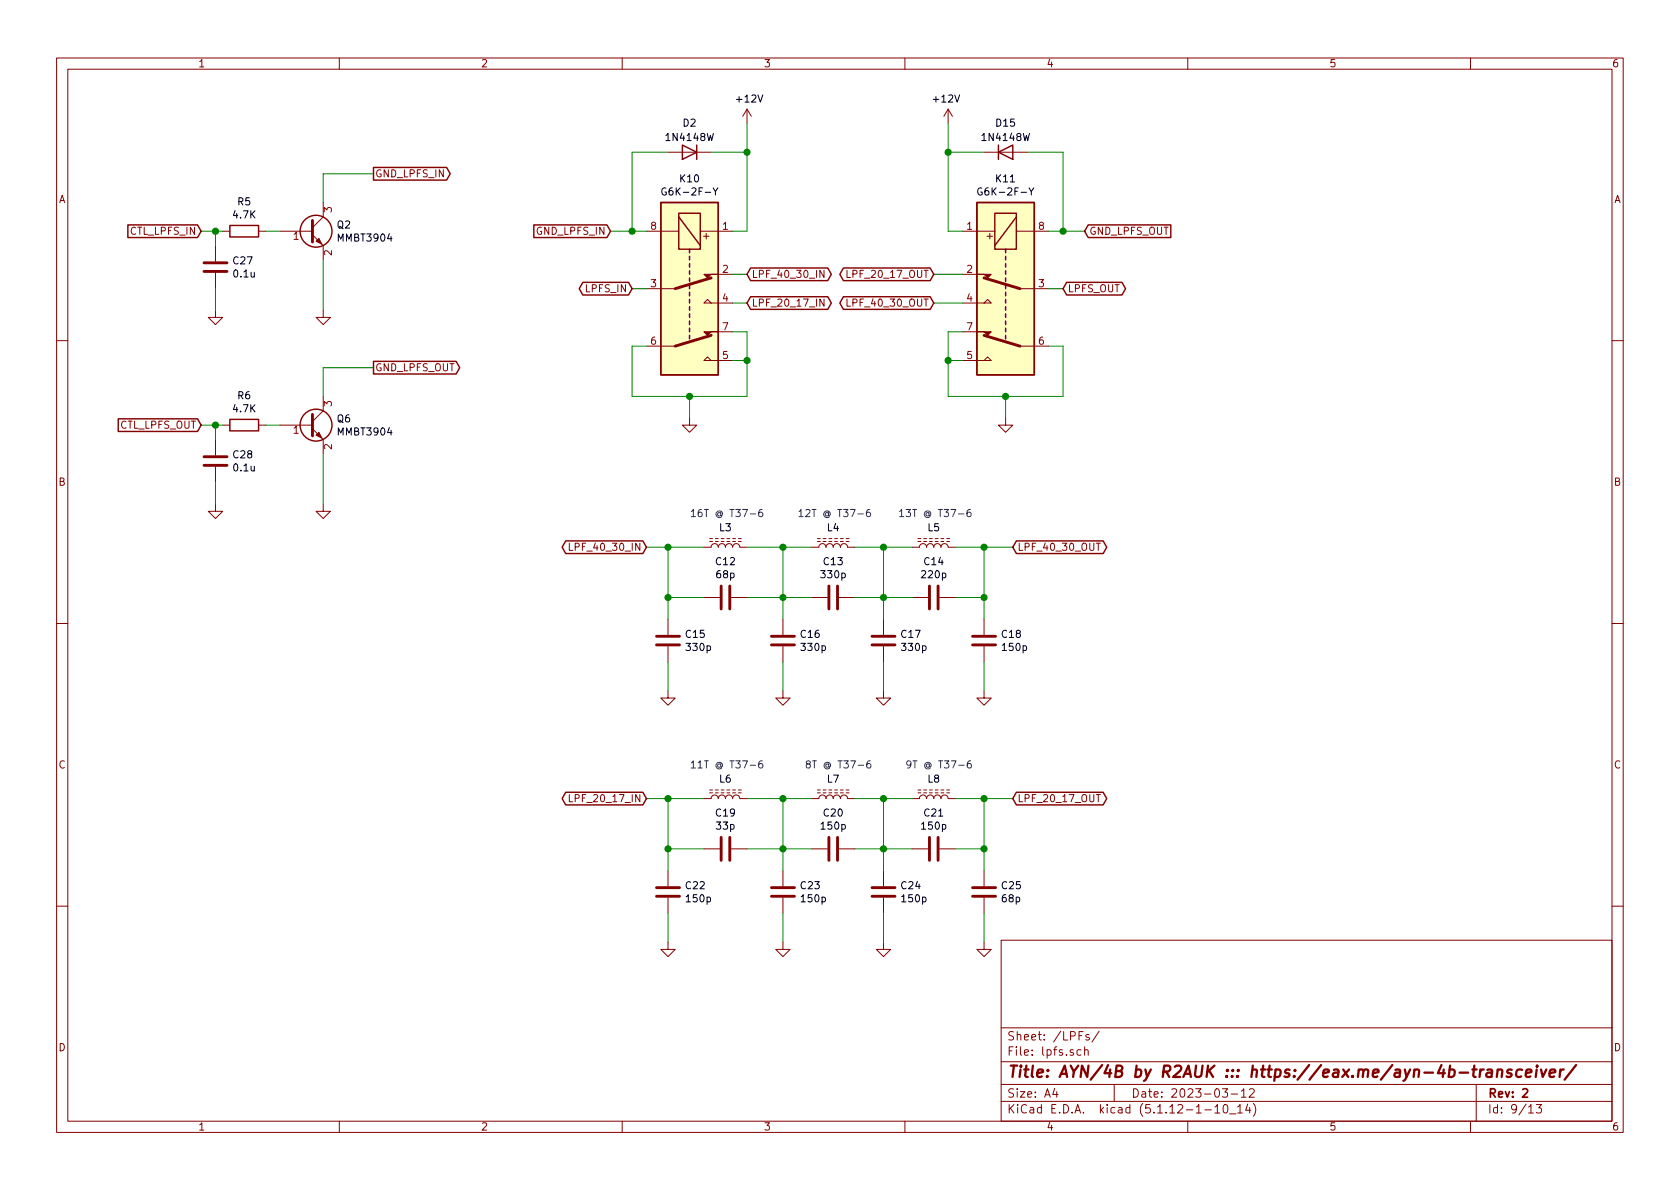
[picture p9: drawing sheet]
EESchema Schematic File Version 4
EELAYER 30 0
EELAYER END
$Descr A4 11693 8268
encoding utf-8
Sheet 9 13
Title "AYN/4B by R2AUK ::: https://eax.me/ayn-4b-transceiver/"
Date "2023-03-12"
Rev "2"
Comp ""
Comment1 ""
Comment2 ""
Comment3 ""
Comment4 ""
$EndDescr
$Comp
L Relay:G6K-2 K?
U 1 1
P 4800 2000
AR Path="/63DE1E24" Ref="K?"  Part="1" 
AR Path="/63DD0977/63DE1E24" Ref="K10"  Part="1" 
F 0 "K10" V 4033 2000 50  0000 C CNN
F 1 "G6K-2F-Y" V 4124 2000 50  0000 C CNN
F 2 "Relay_SMD:Relay_DPDT_Omron_G6K-2F-Y" H 4800 2000 50  0001 L CNN
F 3 "http://omronfs.omron.com/en_US/ecb/products/pdf/en-g6k.pdf" H 4800 2000 50  0001 C CNN
	1    4800 2000
	0    1    1    0   
$EndComp
$Comp
L power:GND #PWR?
U 1 1
P 4800 2900
AR Path="/63DE1E2A" Ref="#PWR?"  Part="1" 
AR Path="/63DD0977/63DE1E2A" Ref="#PWR0166"  Part="1" 
F 0 "#PWR0166" H 4800 2650 50  0001 C CNN
F 1 "GND" H 4805 2727 50  0001 C CNN
F 2 "" H 4800 2900 50  0001 C CNN
F 3 "" H 4800 2900 50  0001 C CNN
	1    4800 2900
	1    0    0    -1  
$EndComp
Wire Wire Line
	4800 2900 4800 2750
Wire Wire Line
	4800 2750 5200 2750
Wire Wire Line
	5200 2750 5200 2500
Wire Wire Line
	5200 2500 5100 2500
Wire Wire Line
	5200 2500 5200 2300
Wire Wire Line
	5200 2300 5100 2300
Connection ~ 5200 2500
Wire Wire Line
	4800 2750 4400 2750
Wire Wire Line
	4400 2750 4400 2400
Wire Wire Line
	4400 2400 4500 2400
Connection ~ 4800 2750
$Comp
L power:+12V #PWR?
U 1 1
P 5200 850
AR Path="/63DE1E3B" Ref="#PWR?"  Part="1" 
AR Path="/63DD0977/63DE1E3B" Ref="#PWR0167"  Part="1" 
F 0 "#PWR0167" H 5200 700 50  0001 C CNN
F 1 "+12V" H 5215 1023 50  0000 C CNN
F 2 "" H 5200 850 50  0001 C CNN
F 3 "" H 5200 850 50  0001 C CNN
	1    5200 850 
	1    0    0    -1  
$EndComp
$Comp
L Diode:1N4148W D?
U 1 1
P 4800 1050
AR Path="/63A3545E/63DE1E41" Ref="D?"  Part="1" 
AR Path="/63DE1E41" Ref="D?"  Part="1" 
AR Path="/63DD0977/63DE1E41" Ref="D2"  Part="1" 
F 0 "D2" H 4800 850 50  0000 C CNN
F 1 "1N4148W" H 4800 950 50  0000 C CNN
F 2 "Diode_SMD:D_SOD-123" H 4800 875 50  0001 C CNN
F 3 "https://www.vishay.com/docs/85748/1n4148w.pdf" H 4800 1050 50  0001 C CNN
	1    4800 1050
	-1   0    0    1   
$EndComp
Wire Wire Line
	5200 850  5200 1050
Wire Wire Line
	4500 1600 4400 1600
Wire Wire Line
	4400 1600 4400 1050
Wire Wire Line
	4400 1050 4650 1050
Wire Wire Line
	5200 1600 5100 1600
Wire Wire Line
	4950 1050 5200 1050
Connection ~ 5200 1050
Wire Wire Line
	5200 1050 5200 1600
$Comp
L Transistor_BJT:MMBT3904 Q?
U 1 1
P 2150 1600
AR Path="/63701EE5/63DE1E51" Ref="Q?"  Part="1" 
AR Path="/63DE1E51" Ref="Q?"  Part="1" 
AR Path="/63DD0977/63DE1E51" Ref="Q2"  Part="1" 
F 0 "Q2" H 2341 1646 50  0000 L CNN
F 1 "MMBT3904" H 2341 1555 50  0000 L CNN
F 2 "Package_TO_SOT_SMD:SOT-23" H 2350 1525 50  0001 L CIN
F 3 "https://www.fairchildsemi.com/datasheets/2N/2N3904.pdf" H 2150 1600 50  0001 L CNN
	1    2150 1600
	1    0    0    -1  
$EndComp
$Comp
L power:GND #PWR?
U 1 1
P 2250 2150
AR Path="/63DE1E57" Ref="#PWR?"  Part="1" 
AR Path="/63DD0977/63DE1E57" Ref="#PWR0168"  Part="1" 
F 0 "#PWR0168" H 2250 1900 50  0001 C CNN
F 1 "GND" H 2255 1977 50  0001 C CNN
F 2 "" H 2250 2150 50  0001 C CNN
F 3 "" H 2250 2150 50  0001 C CNN
	1    2250 2150
	1    0    0    -1  
$EndComp
Text GLabel 1400 1600 0    50   Input ~ 0
CTL_LPFS_IN
$Comp
L Device:R R?
U 1 1
P 1700 1600
AR Path="/63DE1E60" Ref="R?"  Part="1" 
AR Path="/63DD0977/63DE1E60" Ref="R5"  Part="1" 
F 0 "R5" V 1493 1600 50  0000 C CNN
F 1 "4.7K" V 1584 1600 50  0000 C CNN
F 2 "Resistor_SMD:R_0805_2012Metric_Pad1.15x1.40mm_HandSolder" V 1630 1600 50  0001 C CNN
F 3 "~" H 1700 1600 50  0001 C CNN
	1    1700 1600
	0    1    1    0   
$EndComp
Wire Wire Line
	1850 1600 1950 1600
Text GLabel 4400 2000 0    50   BiDi ~ 0
LPFS_IN
Wire Wire Line
	4400 2000 4500 2000
$Comp
L Relay:G6K-2 K?
U 1 1
P 7000 2000
AR Path="/63DE2E25" Ref="K?"  Part="1" 
AR Path="/63DD0977/63DE2E25" Ref="K11"  Part="1" 
F 0 "K11" V 6233 2000 50  0000 C CNN
F 1 "G6K-2F-Y" V 6324 2000 50  0000 C CNN
F 2 "Relay_SMD:Relay_DPDT_Omron_G6K-2F-Y" H 7000 2000 50  0001 L CNN
F 3 "http://omronfs.omron.com/en_US/ecb/products/pdf/en-g6k.pdf" H 7000 2000 50  0001 C CNN
	1    7000 2000
	0    -1   1    0   
$EndComp
$Comp
L power:GND #PWR?
U 1 1
P 7000 2900
AR Path="/63DE2E2F" Ref="#PWR?"  Part="1" 
AR Path="/63DD0977/63DE2E2F" Ref="#PWR0169"  Part="1" 
F 0 "#PWR0169" H 7000 2650 50  0001 C CNN
F 1 "GND" H 7005 2727 50  0001 C CNN
F 2 "" H 7000 2900 50  0001 C CNN
F 3 "" H 7000 2900 50  0001 C CNN
	1    7000 2900
	-1   0    0    -1  
$EndComp
Wire Wire Line
	7000 2900 7000 2750
Wire Wire Line
	7000 2750 6600 2750
Wire Wire Line
	6600 2750 6600 2500
Wire Wire Line
	6600 2500 6700 2500
Wire Wire Line
	6600 2500 6600 2300
Wire Wire Line
	6600 2300 6700 2300
Connection ~ 6600 2500
Wire Wire Line
	7000 2750 7400 2750
Wire Wire Line
	7400 2750 7400 2400
Wire Wire Line
	7400 2400 7300 2400
Connection ~ 7000 2750
$Comp
L power:+12V #PWR?
U 1 1
P 6600 850
AR Path="/63DE2E44" Ref="#PWR?"  Part="1" 
AR Path="/63DD0977/63DE2E44" Ref="#PWR0170"  Part="1" 
F 0 "#PWR0170" H 6600 700 50  0001 C CNN
F 1 "+12V" H 6615 1023 50  0000 C CNN
F 2 "" H 6600 850 50  0001 C CNN
F 3 "" H 6600 850 50  0001 C CNN
	1    6600 850 
	-1   0    0    -1  
$EndComp
$Comp
L Diode:1N4148W D?
U 1 1
P 7000 1050
AR Path="/63A3545E/63DE2E4E" Ref="D?"  Part="1" 
AR Path="/63DE2E4E" Ref="D?"  Part="1" 
AR Path="/63DD0977/63DE2E4E" Ref="D15"  Part="1" 
F 0 "D15" H 7000 850 50  0000 C CNN
F 1 "1N4148W" H 7000 950 50  0000 C CNN
F 2 "Diode_SMD:D_SOD-123" H 7000 875 50  0001 C CNN
F 3 "https://www.vishay.com/docs/85748/1n4148w.pdf" H 7000 1050 50  0001 C CNN
	1    7000 1050
	1    0    0    1   
$EndComp
Wire Wire Line
	6600 850  6600 1050
Wire Wire Line
	7300 1600 7400 1600
Wire Wire Line
	7400 1600 7400 1050
Wire Wire Line
	7400 1050 7150 1050
Wire Wire Line
	6600 1600 6700 1600
Wire Wire Line
	6850 1050 6600 1050
Connection ~ 6600 1050
Wire Wire Line
	6600 1050 6600 1600
Text GLabel 7400 2000 2    50   BiDi ~ 0
LPFS_OUT
Wire Wire Line
	7400 2000 7300 2000
Text GLabel 2600 1200 2    50   Output ~ 0
GND_LPFS_IN
Wire Wire Line
	2600 1200 2250 1200
Wire Wire Line
	2250 1200 2250 1400
Text GLabel 4250 1600 0    50   Input ~ 0
GND_LPFS_IN
Text GLabel 7550 1600 2    50   Input ~ 0
GND_LPFS_OUT
Wire Wire Line
	7550 1600 7400 1600
Connection ~ 7400 1600
Wire Wire Line
	4250 1600 4400 1600
Connection ~ 4400 1600
Text GLabel 5200 1900 2    50   BiDi ~ 0
LPF_40_30_IN
Text GLabel 6500 2100 0    50   BiDi ~ 0
LPF_40_30_OUT
$Comp
L Transistor_BJT:MMBT3904 Q?
U 1 1
P 2150 2950
AR Path="/63701EE5/63DF0525" Ref="Q?"  Part="1" 
AR Path="/63DF0525" Ref="Q?"  Part="1" 
AR Path="/63DD0977/63DF0525" Ref="Q6"  Part="1" 
F 0 "Q6" H 2341 2996 50  0000 L CNN
F 1 "MMBT3904" H 2341 2905 50  0000 L CNN
F 2 "Package_TO_SOT_SMD:SOT-23" H 2350 2875 50  0001 L CIN
F 3 "https://www.fairchildsemi.com/datasheets/2N/2N3904.pdf" H 2150 2950 50  0001 L CNN
	1    2150 2950
	1    0    0    -1  
$EndComp
$Comp
L power:GND #PWR?
U 1 1
P 2250 3500
AR Path="/63DF052F" Ref="#PWR?"  Part="1" 
AR Path="/63DD0977/63DF052F" Ref="#PWR0171"  Part="1" 
F 0 "#PWR0171" H 2250 3250 50  0001 C CNN
F 1 "GND" H 2255 3327 50  0001 C CNN
F 2 "" H 2250 3500 50  0001 C CNN
F 3 "" H 2250 3500 50  0001 C CNN
	1    2250 3500
	1    0    0    -1  
$EndComp
Text GLabel 1400 2950 0    50   Input ~ 0
CTL_LPFS_OUT
$Comp
L Device:R R?
U 1 1
P 1700 2950
AR Path="/63DF053B" Ref="R?"  Part="1" 
AR Path="/63DD0977/63DF053B" Ref="R6"  Part="1" 
F 0 "R6" V 1493 2950 50  0000 C CNN
F 1 "4.7K" V 1584 2950 50  0000 C CNN
F 2 "Resistor_SMD:R_0805_2012Metric_Pad1.15x1.40mm_HandSolder" V 1630 2950 50  0001 C CNN
F 3 "~" H 1700 2950 50  0001 C CNN
	1    1700 2950
	0    1    1    0   
$EndComp
Wire Wire Line
	1400 2950 1500 2950
Wire Wire Line
	1850 2950 1950 2950
Text GLabel 2600 2550 2    50   Output ~ 0
GND_LPFS_OUT
Wire Wire Line
	2600 2550 2250 2550
Wire Wire Line
	2250 2550 2250 2750
Text GLabel 5200 2100 2    50   BiDi ~ 0
LPF_20_17_IN
Text GLabel 6500 1900 0    50   BiDi ~ 0
LPF_20_17_OUT
Wire Wire Line
	5100 1900 5200 1900
Wire Wire Line
	5100 2100 5200 2100
Wire Wire Line
	6500 1900 6700 1900
Wire Wire Line
	6700 2100 6500 2100
Text GLabel 4500 3800 0    50   BiDi ~ 0
LPF_40_30_IN
Text GLabel 7050 3800 2    50   BiDi ~ 0
LPF_40_30_OUT
$Comp
L Device:L_Core_Ferrite L3
U 1 1
P 5050 3800
F 0 "L3" V 5183 3800 50  0000 C CNN
F 1 "T37-6" V 5184 3800 50  0001 C CNN
F 2 "My_Library:Toroid_T37_Vertical_THD_L7.0mm_W6.5mm_P5.00mm" H 5050 3800 50  0001 C CNN
F 3 "~" H 5050 3800 50  0001 C CNN
	1    5050 3800
	0    -1   -1   0   
$EndComp
$Comp
L Device:L_Core_Ferrite L4
U 1 1
P 5800 3800
F 0 "L4" V 5933 3800 50  0000 C CNN
F 1 "T37-6" V 5934 3800 50  0001 C CNN
F 2 "My_Library:Toroid_T37_Vertical_THD_L7.0mm_W6.5mm_P5.00mm" H 5800 3800 50  0001 C CNN
F 3 "~" H 5800 3800 50  0001 C CNN
	1    5800 3800
	0    -1   -1   0   
$EndComp
$Comp
L Device:L_Core_Ferrite L5
U 1 1
P 6500 3800
F 0 "L5" V 6633 3800 50  0000 C CNN
F 1 "T37-6" V 6634 3800 50  0001 C CNN
F 2 "My_Library:Toroid_T37_Vertical_THD_L7.0mm_W6.5mm_P5.00mm" H 6500 3800 50  0001 C CNN
F 3 "~" H 6500 3800 50  0001 C CNN
	1    6500 3800
	0    -1   -1   0   
$EndComp
$Comp
L Device:C C?
U 1 1
P 4650 4450
AR Path="/6376AB9B/63E1225D" Ref="C?"  Part="1" 
AR Path="/638B3032/63E1225D" Ref="C?"  Part="1" 
AR Path="/63A3545E/63E1225D" Ref="C?"  Part="1" 
AR Path="/63DD0977/63E1225D" Ref="C15"  Part="1" 
F 0 "C15" H 4765 4496 50  0000 L CNN
F 1 "330p" H 4765 4405 50  0000 L CNN
F 2 "Capacitor_SMD:C_0805_2012Metric_Pad1.15x1.40mm_HandSolder" H 4688 4300 50  0001 C CNN
F 3 "~" H 4650 4450 50  0001 C CNN
	1    4650 4450
	1    0    0    -1  
$EndComp
$Comp
L Device:C C?
U 1 1
P 5050 4150
AR Path="/638B3032/63E14811" Ref="C?"  Part="1" 
AR Path="/63A3545E/63E14811" Ref="C?"  Part="1" 
AR Path="/63DD0977/63E14811" Ref="C12"  Part="1" 
F 0 "C12" V 4798 4150 50  0000 C CNN
F 1 "68p" V 4889 4150 50  0000 C CNN
F 2 "Capacitor_SMD:C_0805_2012Metric_Pad1.15x1.40mm_HandSolder" H 5088 4000 50  0001 C CNN
F 3 "~" H 5050 4150 50  0001 C CNN
	1    5050 4150
	0    1    1    0   
$EndComp
$Comp
L Device:C C?
U 1 1
P 5800 4150
AR Path="/638B3032/63E179D9" Ref="C?"  Part="1" 
AR Path="/63A3545E/63E179D9" Ref="C?"  Part="1" 
AR Path="/63DD0977/63E179D9" Ref="C13"  Part="1" 
F 0 "C13" V 5548 4150 50  0000 C CNN
F 1 "330p" V 5639 4150 50  0000 C CNN
F 2 "Capacitor_SMD:C_0805_2012Metric_Pad1.15x1.40mm_HandSolder" H 5838 4000 50  0001 C CNN
F 3 "~" H 5800 4150 50  0001 C CNN
	1    5800 4150
	0    1    1    0   
$EndComp
$Comp
L Device:C C?
U 1 1
P 6500 4150
AR Path="/638B3032/63E1815A" Ref="C?"  Part="1" 
AR Path="/63A3545E/63E1815A" Ref="C?"  Part="1" 
AR Path="/63DD0977/63E1815A" Ref="C14"  Part="1" 
F 0 "C14" V 6248 4150 50  0000 C CNN
F 1 "220p" V 6339 4150 50  0000 C CNN
F 2 "Capacitor_SMD:C_0805_2012Metric_Pad1.15x1.40mm_HandSolder" H 6538 4000 50  0001 C CNN
F 3 "~" H 6500 4150 50  0001 C CNN
	1    6500 4150
	0    1    1    0   
$EndComp
$Comp
L Device:C C?
U 1 1
P 5450 4450
AR Path="/6376AB9B/63E189F8" Ref="C?"  Part="1" 
AR Path="/638B3032/63E189F8" Ref="C?"  Part="1" 
AR Path="/63A3545E/63E189F8" Ref="C?"  Part="1" 
AR Path="/63DD0977/63E189F8" Ref="C16"  Part="1" 
F 0 "C16" H 5565 4496 50  0000 L CNN
F 1 "330p" H 5565 4405 50  0000 L CNN
F 2 "Capacitor_SMD:C_0805_2012Metric_Pad1.15x1.40mm_HandSolder" H 5488 4300 50  0001 C CNN
F 3 "~" H 5450 4450 50  0001 C CNN
	1    5450 4450
	1    0    0    -1  
$EndComp
$Comp
L Device:C C?
U 1 1
P 6150 4450
AR Path="/6376AB9B/63E19227" Ref="C?"  Part="1" 
AR Path="/638B3032/63E19227" Ref="C?"  Part="1" 
AR Path="/63A3545E/63E19227" Ref="C?"  Part="1" 
AR Path="/63DD0977/63E19227" Ref="C17"  Part="1" 
F 0 "C17" H 6265 4496 50  0000 L CNN
F 1 "330p" H 6265 4405 50  0000 L CNN
F 2 "Capacitor_SMD:C_0805_2012Metric_Pad1.15x1.40mm_HandSolder" H 6188 4300 50  0001 C CNN
F 3 "~" H 6150 4450 50  0001 C CNN
	1    6150 4450
	1    0    0    -1  
$EndComp
$Comp
L Device:C C?
U 1 1
P 6850 4450
AR Path="/6376AB9B/63E19714" Ref="C?"  Part="1" 
AR Path="/638B3032/63E19714" Ref="C?"  Part="1" 
AR Path="/63A3545E/63E19714" Ref="C?"  Part="1" 
AR Path="/63DD0977/63E19714" Ref="C18"  Part="1" 
F 0 "C18" H 6965 4496 50  0000 L CNN
F 1 "150p" H 6965 4405 50  0000 L CNN
F 2 "Capacitor_SMD:C_0805_2012Metric_Pad1.15x1.40mm_HandSolder" H 6888 4300 50  0001 C CNN
F 3 "~" H 6850 4450 50  0001 C CNN
	1    6850 4450
	1    0    0    -1  
$EndComp
$Comp
L power:GND #PWR0172
U 1 1
P 4650 4800
F 0 "#PWR0172" H 4650 4550 50  0001 C CNN
F 1 "GND" H 4655 4627 50  0001 C CNN
F 2 "" H 4650 4800 50  0001 C CNN
F 3 "" H 4650 4800 50  0001 C CNN
	1    4650 4800
	1    0    0    -1  
$EndComp
$Comp
L power:GND #PWR0173
U 1 1
P 5450 4800
F 0 "#PWR0173" H 5450 4550 50  0001 C CNN
F 1 "GND" H 5455 4627 50  0001 C CNN
F 2 "" H 5450 4800 50  0001 C CNN
F 3 "" H 5450 4800 50  0001 C CNN
	1    5450 4800
	1    0    0    -1  
$EndComp
$Comp
L power:GND #PWR0174
U 1 1
P 6150 4800
F 0 "#PWR0174" H 6150 4550 50  0001 C CNN
F 1 "GND" H 6155 4627 50  0001 C CNN
F 2 "" H 6150 4800 50  0001 C CNN
F 3 "" H 6150 4800 50  0001 C CNN
	1    6150 4800
	1    0    0    -1  
$EndComp
$Comp
L power:GND #PWR0175
U 1 1
P 6850 4800
F 0 "#PWR0175" H 6850 4550 50  0001 C CNN
F 1 "GND" H 6855 4627 50  0001 C CNN
F 2 "" H 6850 4800 50  0001 C CNN
F 3 "" H 6850 4800 50  0001 C CNN
	1    6850 4800
	1    0    0    -1  
$EndComp
Wire Wire Line
	4500 3800 4650 3800
Wire Wire Line
	5200 3800 5450 3800
Wire Wire Line
	5950 3800 6150 3800
Wire Wire Line
	6650 3800 6850 3800
Wire Wire Line
	6850 3800 6850 4150
Connection ~ 6850 3800
Wire Wire Line
	6850 3800 7050 3800
Wire Wire Line
	6850 4600 6850 4800
Wire Wire Line
	6150 4800 6150 4600
Wire Wire Line
	6150 4300 6150 4150
Connection ~ 6150 3800
Wire Wire Line
	6150 3800 6350 3800
Wire Wire Line
	5450 3800 5450 4150
Connection ~ 5450 3800
Wire Wire Line
	5450 3800 5650 3800
Wire Wire Line
	5450 4600 5450 4800
Wire Wire Line
	4650 4800 4650 4600
Wire Wire Line
	4650 4300 4650 4150
Connection ~ 4650 3800
Wire Wire Line
	4650 3800 4900 3800
Wire Wire Line
	4650 4150 4900 4150
Connection ~ 4650 4150
Wire Wire Line
	4650 4150 4650 3800
Wire Wire Line
	5200 4150 5450 4150
Connection ~ 5450 4150
Wire Wire Line
	5450 4150 5450 4300
Wire Wire Line
	5450 4150 5650 4150
Wire Wire Line
	5950 4150 6150 4150
Connection ~ 6150 4150
Wire Wire Line
	6150 4150 6150 3800
Wire Wire Line
	6150 4150 6350 4150
Wire Wire Line
	6650 4150 6850 4150
Connection ~ 6850 4150
Wire Wire Line
	6850 4150 6850 4300
Text GLabel 4500 5550 0    50   BiDi ~ 0
LPF_20_17_IN
Text GLabel 7050 5550 2    50   BiDi ~ 0
LPF_20_17_OUT
$Comp
L Device:L_Core_Ferrite L6
U 1 1
P 5050 5550
F 0 "L6" V 5183 5550 50  0000 C CNN
F 1 "T37-6" V 5184 5550 50  0001 C CNN
F 2 "My_Library:Toroid_T37_Vertical_THD_L7.0mm_W6.5mm_P5.00mm" H 5050 5550 50  0001 C CNN
F 3 "~" H 5050 5550 50  0001 C CNN
	1    5050 5550
	0    -1   -1   0   
$EndComp
$Comp
L Device:L_Core_Ferrite L7
U 1 1
P 5800 5550
F 0 "L7" V 5933 5550 50  0000 C CNN
F 1 "T37-6" V 5934 5550 50  0001 C CNN
F 2 "My_Library:Toroid_T37_Vertical_THD_L7.0mm_W6.5mm_P5.00mm" H 5800 5550 50  0001 C CNN
F 3 "~" H 5800 5550 50  0001 C CNN
	1    5800 5550
	0    -1   -1   0   
$EndComp
$Comp
L Device:L_Core_Ferrite L8
U 1 1
P 6500 5550
F 0 "L8" V 6633 5550 50  0000 C CNN
F 1 "T37-6" V 6634 5550 50  0001 C CNN
F 2 "My_Library:Toroid_T37_Vertical_THD_L7.0mm_W6.5mm_P5.00mm" H 6500 5550 50  0001 C CNN
F 3 "~" H 6500 5550 50  0001 C CNN
	1    6500 5550
	0    -1   -1   0   
$EndComp
$Comp
L Device:C C?
U 1 1
P 4650 6200
AR Path="/6376AB9B/63E412AF" Ref="C?"  Part="1" 
AR Path="/638B3032/63E412AF" Ref="C?"  Part="1" 
AR Path="/63A3545E/63E412AF" Ref="C?"  Part="1" 
AR Path="/63DD0977/63E412AF" Ref="C22"  Part="1" 
F 0 "C22" H 4765 6246 50  0000 L CNN
F 1 "150p" H 4765 6155 50  0000 L CNN
F 2 "Capacitor_SMD:C_0805_2012Metric_Pad1.15x1.40mm_HandSolder" H 4688 6050 50  0001 C CNN
F 3 "~" H 4650 6200 50  0001 C CNN
	1    4650 6200
	1    0    0    -1  
$EndComp
$Comp
L Device:C C?
U 1 1
P 5050 5900
AR Path="/638B3032/63E412B9" Ref="C?"  Part="1" 
AR Path="/63A3545E/63E412B9" Ref="C?"  Part="1" 
AR Path="/63DD0977/63E412B9" Ref="C19"  Part="1" 
F 0 "C19" V 4798 5900 50  0000 C CNN
F 1 "33p" V 4889 5900 50  0000 C CNN
F 2 "Capacitor_SMD:C_0805_2012Metric_Pad1.15x1.40mm_HandSolder" H 5088 5750 50  0001 C CNN
F 3 "~" H 5050 5900 50  0001 C CNN
	1    5050 5900
	0    1    1    0   
$EndComp
$Comp
L Device:C C?
U 1 1
P 5800 5900
AR Path="/638B3032/63E412C3" Ref="C?"  Part="1" 
AR Path="/63A3545E/63E412C3" Ref="C?"  Part="1" 
AR Path="/63DD0977/63E412C3" Ref="C20"  Part="1" 
F 0 "C20" V 5548 5900 50  0000 C CNN
F 1 "150p" V 5639 5900 50  0000 C CNN
F 2 "Capacitor_SMD:C_0805_2012Metric_Pad1.15x1.40mm_HandSolder" H 5838 5750 50  0001 C CNN
F 3 "~" H 5800 5900 50  0001 C CNN
	1    5800 5900
	0    1    1    0   
$EndComp
$Comp
L Device:C C?
U 1 1
P 6500 5900
AR Path="/638B3032/63E412CD" Ref="C?"  Part="1" 
AR Path="/63A3545E/63E412CD" Ref="C?"  Part="1" 
AR Path="/63DD0977/63E412CD" Ref="C21"  Part="1" 
F 0 "C21" V 6248 5900 50  0000 C CNN
F 1 "150p" V 6339 5900 50  0000 C CNN
F 2 "Capacitor_SMD:C_0805_2012Metric_Pad1.15x1.40mm_HandSolder" H 6538 5750 50  0001 C CNN
F 3 "~" H 6500 5900 50  0001 C CNN
	1    6500 5900
	0    1    1    0   
$EndComp
$Comp
L Device:C C?
U 1 1
P 5450 6200
AR Path="/6376AB9B/63E412D7" Ref="C?"  Part="1" 
AR Path="/638B3032/63E412D7" Ref="C?"  Part="1" 
AR Path="/63A3545E/63E412D7" Ref="C?"  Part="1" 
AR Path="/63DD0977/63E412D7" Ref="C23"  Part="1" 
F 0 "C23" H 5565 6246 50  0000 L CNN
F 1 "150p" H 5565 6155 50  0000 L CNN
F 2 "Capacitor_SMD:C_0805_2012Metric_Pad1.15x1.40mm_HandSolder" H 5488 6050 50  0001 C CNN
F 3 "~" H 5450 6200 50  0001 C CNN
	1    5450 6200
	1    0    0    -1  
$EndComp
$Comp
L Device:C C?
U 1 1
P 6150 6200
AR Path="/6376AB9B/63E412E1" Ref="C?"  Part="1" 
AR Path="/638B3032/63E412E1" Ref="C?"  Part="1" 
AR Path="/63A3545E/63E412E1" Ref="C?"  Part="1" 
AR Path="/63DD0977/63E412E1" Ref="C24"  Part="1" 
F 0 "C24" H 6265 6246 50  0000 L CNN
F 1 "150p" H 6265 6155 50  0000 L CNN
F 2 "Capacitor_SMD:C_0805_2012Metric_Pad1.15x1.40mm_HandSolder" H 6188 6050 50  0001 C CNN
F 3 "~" H 6150 6200 50  0001 C CNN
	1    6150 6200
	1    0    0    -1  
$EndComp
$Comp
L Device:C C?
U 1 1
P 6850 6200
AR Path="/6376AB9B/63E412EB" Ref="C?"  Part="1" 
AR Path="/638B3032/63E412EB" Ref="C?"  Part="1" 
AR Path="/63A3545E/63E412EB" Ref="C?"  Part="1" 
AR Path="/63DD0977/63E412EB" Ref="C25"  Part="1" 
F 0 "C25" H 6965 6246 50  0000 L CNN
F 1 "68p" H 6965 6155 50  0000 L CNN
F 2 "Capacitor_SMD:C_0805_2012Metric_Pad1.15x1.40mm_HandSolder" H 6888 6050 50  0001 C CNN
F 3 "~" H 6850 6200 50  0001 C CNN
	1    6850 6200
	1    0    0    -1  
$EndComp
$Comp
L power:GND #PWR0176
U 1 1
P 4650 6550
F 0 "#PWR0176" H 4650 6300 50  0001 C CNN
F 1 "GND" H 4655 6377 50  0001 C CNN
F 2 "" H 4650 6550 50  0001 C CNN
F 3 "" H 4650 6550 50  0001 C CNN
	1    4650 6550
	1    0    0    -1  
$EndComp
$Comp
L power:GND #PWR0177
U 1 1
P 5450 6550
F 0 "#PWR0177" H 5450 6300 50  0001 C CNN
F 1 "GND" H 5455 6377 50  0001 C CNN
F 2 "" H 5450 6550 50  0001 C CNN
F 3 "" H 5450 6550 50  0001 C CNN
	1    5450 6550
	1    0    0    -1  
$EndComp
$Comp
L power:GND #PWR0178
U 1 1
P 6150 6550
F 0 "#PWR0178" H 6150 6300 50  0001 C CNN
F 1 "GND" H 6155 6377 50  0001 C CNN
F 2 "" H 6150 6550 50  0001 C CNN
F 3 "" H 6150 6550 50  0001 C CNN
	1    6150 6550
	1    0    0    -1  
$EndComp
$Comp
L power:GND #PWR0179
U 1 1
P 6850 6550
F 0 "#PWR0179" H 6850 6300 50  0001 C CNN
F 1 "GND" H 6855 6377 50  0001 C CNN
F 2 "" H 6850 6550 50  0001 C CNN
F 3 "" H 6850 6550 50  0001 C CNN
	1    6850 6550
	1    0    0    -1  
$EndComp
Wire Wire Line
	4500 5550 4650 5550
Wire Wire Line
	5200 5550 5450 5550
Wire Wire Line
	5950 5550 6150 5550
Wire Wire Line
	6650 5550 6850 5550
Wire Wire Line
	6850 5550 6850 5900
Connection ~ 6850 5550
Wire Wire Line
	6850 5550 7050 5550
Wire Wire Line
	6850 6350 6850 6550
Wire Wire Line
	6150 6550 6150 6350
Wire Wire Line
	6150 6050 6150 5900
Connection ~ 6150 5550
Wire Wire Line
	6150 5550 6350 5550
Wire Wire Line
	5450 5550 5450 5900
Connection ~ 5450 5550
Wire Wire Line
	5450 5550 5650 5550
Wire Wire Line
	5450 6350 5450 6550
Wire Wire Line
	4650 6550 4650 6350
Wire Wire Line
	4650 6050 4650 5900
Connection ~ 4650 5550
Wire Wire Line
	4650 5550 4900 5550
Wire Wire Line
	4650 5900 4900 5900
Connection ~ 4650 5900
Wire Wire Line
	4650 5900 4650 5550
Wire Wire Line
	5200 5900 5450 5900
Connection ~ 5450 5900
Wire Wire Line
	5450 5900 5450 6050
Wire Wire Line
	5450 5900 5650 5900
Wire Wire Line
	5950 5900 6150 5900
Connection ~ 6150 5900
Wire Wire Line
	6150 5900 6150 5550
Wire Wire Line
	6150 5900 6350 5900
Wire Wire Line
	6650 5900 6850 5900
Connection ~ 6850 5900
Wire Wire Line
	6850 5900 6850 6050
Text Notes 4800 3600 0    50   ~ 0
16T @ T37-6
Text Notes 5550 3600 0    50   ~ 0
12T @ T37-6
Text Notes 6250 3600 0    50   ~ 0
13T @ T37-6
Text Notes 4800 5350 0    50   ~ 0
11T @ T37-6
Text Notes 5600 5350 0    50   ~ 0
8T @ T37-6
Text Notes 6300 5350 0    50   ~ 0
9T @ T37-6
$Comp
L Device:C C?
U 1 1
P 1500 1850
AR Path="/63F427FD" Ref="C?"  Part="1" 
AR Path="/63DD0977/63F427FD" Ref="C27"  Part="1" 
F 0 "C27" H 1615 1896 50  0000 L CNN
F 1 "0.1u" H 1615 1805 50  0000 L CNN
F 2 "Capacitor_SMD:C_0805_2012Metric_Pad1.15x1.40mm_HandSolder" H 1538 1700 50  0001 C CNN
F 3 "~" H 1500 1850 50  0001 C CNN
	1    1500 1850
	1    0    0    -1  
$EndComp
$Comp
L power:GND #PWR?
U 1 1
P 1500 2150
AR Path="/63F42803" Ref="#PWR?"  Part="1" 
AR Path="/63DD0977/63F42803" Ref="#PWR025"  Part="1" 
F 0 "#PWR025" H 1500 1900 50  0001 C CNN
F 1 "GND" H 1505 1977 50  0001 C CNN
F 2 "" H 1500 2150 50  0001 C CNN
F 3 "" H 1500 2150 50  0001 C CNN
	1    1500 2150
	1    0    0    -1  
$EndComp
Wire Wire Line
	1500 2150 1500 2000
Wire Wire Line
	1500 1700 1500 1600
$Comp
L Device:C C?
U 1 1
P 1500 3200
AR Path="/63F46221" Ref="C?"  Part="1" 
AR Path="/63DD0977/63F46221" Ref="C28"  Part="1" 
F 0 "C28" H 1615 3246 50  0000 L CNN
F 1 "0.1u" H 1615 3155 50  0000 L CNN
F 2 "Capacitor_SMD:C_0805_2012Metric_Pad1.15x1.40mm_HandSolder" H 1538 3050 50  0001 C CNN
F 3 "~" H 1500 3200 50  0001 C CNN
	1    1500 3200
	1    0    0    -1  
$EndComp
$Comp
L power:GND #PWR?
U 1 1
P 1500 3500
AR Path="/63F46227" Ref="#PWR?"  Part="1" 
AR Path="/63DD0977/63F46227" Ref="#PWR026"  Part="1" 
F 0 "#PWR026" H 1500 3250 50  0001 C CNN
F 1 "GND" H 1505 3327 50  0001 C CNN
F 2 "" H 1500 3500 50  0001 C CNN
F 3 "" H 1500 3500 50  0001 C CNN
	1    1500 3500
	1    0    0    -1  
$EndComp
Wire Wire Line
	1500 3500 1500 3350
Wire Wire Line
	1500 3050 1500 2950
Connection ~ 1500 2950
Wire Wire Line
	1500 2950 1550 2950
Wire Wire Line
	2250 1800 2250 2150
Wire Wire Line
	2250 3150 2250 3500
Wire Wire Line
	1400 1600 1500 1600
Wire Wire Line
	1500 1600 1550 1600
Connection ~ 1500 1600
$EndSCHEMATC
